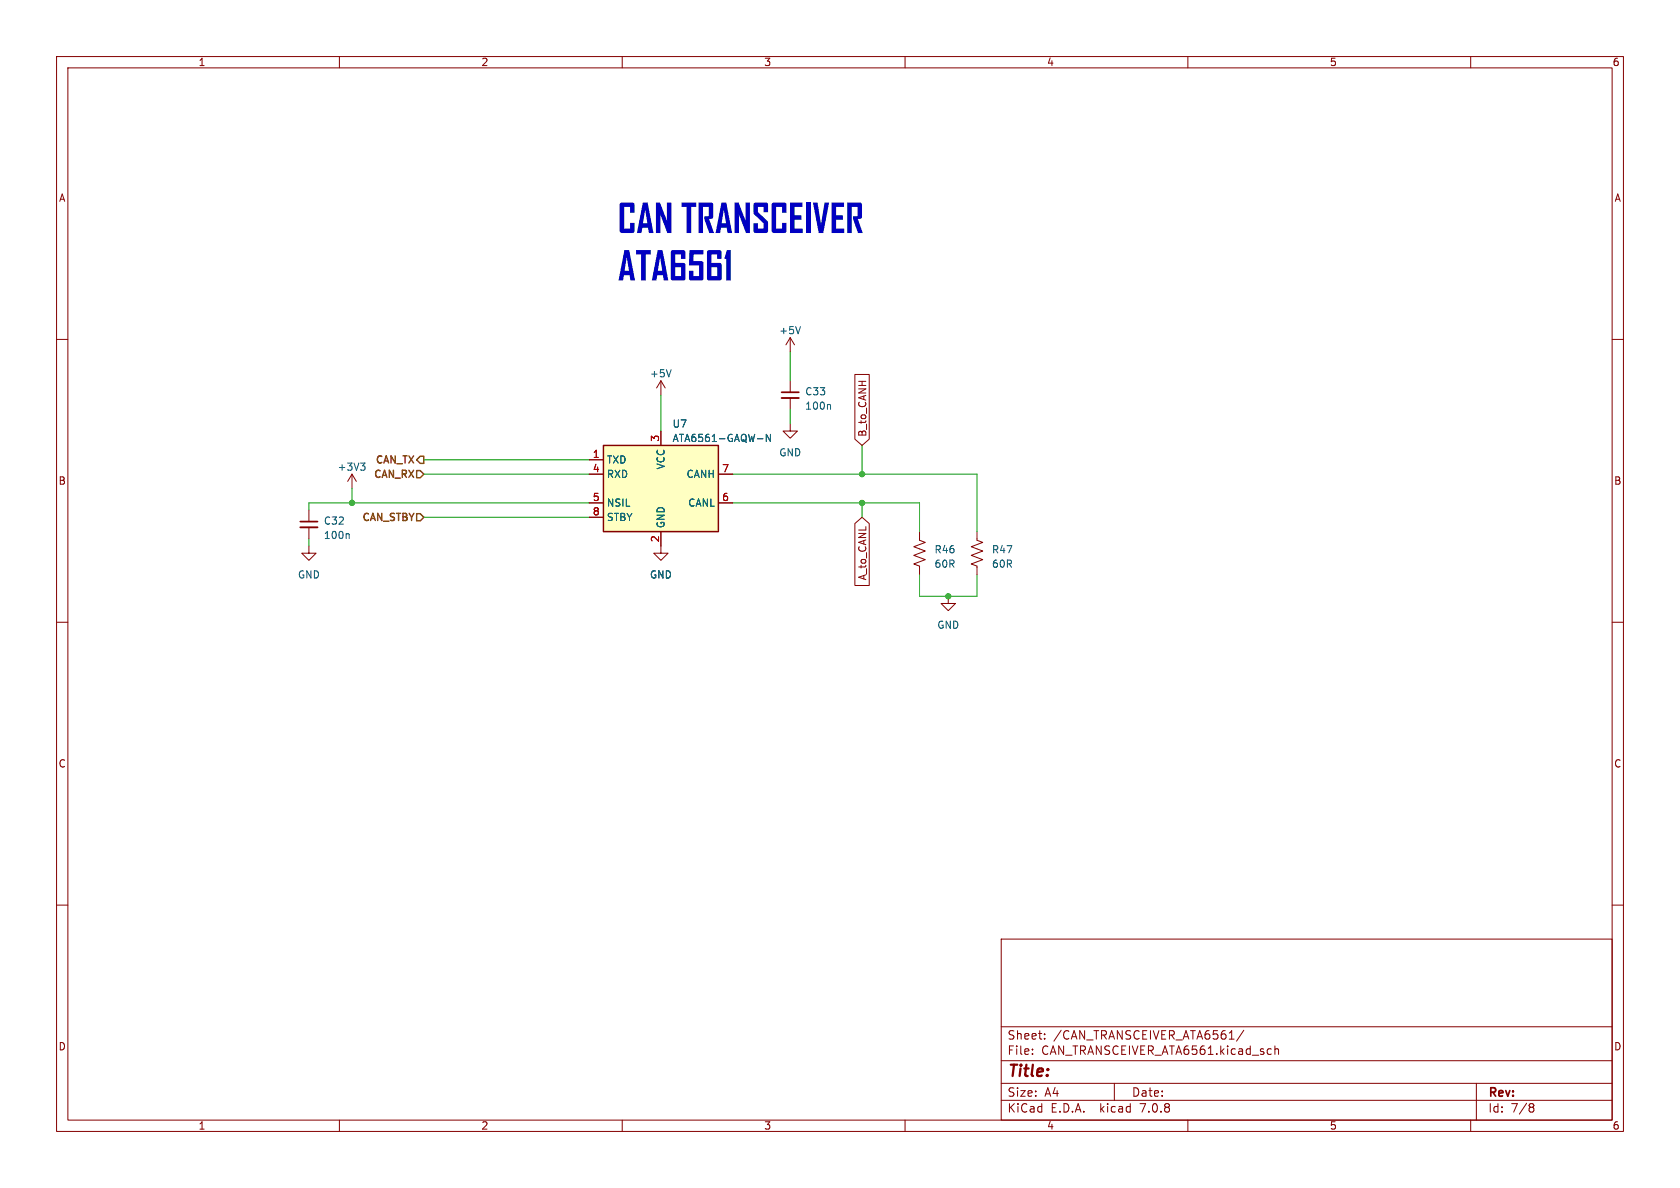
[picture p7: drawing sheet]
<svg xmlns="http://www.w3.org/2000/svg" width="297mm" height="210mm" viewBox="0 0 297 210" stroke-linecap="round" stroke-linejoin="round" font-family="sans-serif">
<g fill="none" stroke="#840000" stroke-width=".18">
<path d="M10 10h277v190h-277zM12 12h273v186h-273zM60 10v2M110 10v2M160 10v2M210 10v2M260 10v2M10 60h2M139.7 59.7v2.5M139.7 59.7l-.8 1.3M139.7 59.7l.8 1.3M285 60h2"/>
<path d="M116.8 67.3l-.7 1.3M116.8 67.3v2.6M116.8 76.2v2.5M116.8 67.3l.8 1.3M139.7 74.9v1.3h1.3l-1.3 1.3-1.3-1.3h1.3M139.7 67.3v2M139.7 70.4v2M151.1 66.2h2.6v11.4l-1.3 1.1-1.3-1.1zM54.6 96.5v1.3h1.3l-1.3 1.3-1.3-1.3h1.3M54.6 90.2v2M54.6 93.2v2.1M62.2 83.8l-.7 1.3"/>
<path d="M62.2 83.8v2.6M62.2 83.8l.8 1.3M104.1 81.3h2.6M104.1 83.8h2.6M104.1 88.9h2.6M104.1 91.4h2.6M116.8 94v3.8h1.3l-1.3 1.3-1.2-1.3h1.2M127 83.8h2.5M127 88.9h2.5M151.1 92.6l1.3-1.2 1.3 1.2v10.9h-2.6zM162.6 94v1.5l1 .4-2.1 .7 2.1 .8-2.1 .8 2.1 .7-2.1 .8 1.1 .4v1.5M172.7 94v1.5l1 .4-2 .7 2 .8-2 .8 2 .7-2 .8 1 .4v1.5"/>
<path d="M10 110h2M167.6 105.4v1.3h1.3l-1.3 1.3-1.2-1.3h1.2M285 110h2M10 160h2M285 160h2M177 166h108v32h-108zM60 198v2M110 198v2M160 198v2M177 194.5h108M177 191.5h108M177 187.5h108"/>
<path d="M177 181.5h108M182.5 186.3v.1M182.5 185.5v.1M184.7 183.6v.1M184.7 182.8v.1M197 191.5v3M210 198v2M219.9 182.1l-1.3 2M225.4 184.9v1.5M225.4 185.5l.2-.1 .4 .1v.9M260 198v2M261 191.5v6.5"/>
<path d="M270.6 195.1h.3l.3 .3-.3 .3M270.6 195.7h.3M270.9 195.7l.2 .2 .1 .4-.3 .3h-.3"/>
</g>
<path d="M138.2 70.4h3M53.1 93.2h3" fill="none" stroke="#840000" stroke-width=".33"/>
<path d="M138.2 69.3h3M53.1 92.2h3" fill="none" stroke="#840000" stroke-width=".3"/>
<path d="M141.5 57.7l-.4 1.3M118.7 65.3l-.5 1.3M133.9 77.6h1M136.2 76.8v1.2l-.7-1.2v1.2M146.6 71.5l.2 .2v.6M61.6 94.4l.1 .1v.7M63.7 81.9h.8l-.4 .4M64.3 82.3l.2 .3v.3l-.2 .2" fill="none" stroke="#006464" stroke-width=".18"/>
<path d="M106.7 78.7h20.3v15.3h-20.3z" fill="#ffffc2" stroke="#ffffc2" stroke-width=".18"/>
<path d="M106.7 78.7h20.3v15.3h-20.3z" fill="none" stroke="#840000" stroke-width=".25"/>
<path d="M73.7 83.2h.6l.6 .6-.6 .7h-.6zM73.7 90.8h.6l.6 .6-.6 .7h-.6zM74.3 80.6h.6v1.3h-.6l-.6-.6z" fill="none" stroke="#725600" stroke-width=".25"/>
<g fill="none" stroke="#009600" stroke-width=".18">
<path d="M116.8 69.9v6.3M139.7 62.2v5.1M139.7 72.4v2.5M152.4 78.7v5.1M54.6 95.3v1.2M62.2 86.4v2.5M74.9 83.8h29.2M74.9 91.4h29.2M74.9 81.3h29.2M104.1 88.9h-49.5v1.3M129.5 88.9h33.1v5.1M129.5 83.8h43.2v10.2"/>
<path d="M152.4 88.9v2.5M162.6 101.6v3.8h10.1v-3.8"/>
</g>
<g fill="#009600" stroke="#009600" stroke-width=".18">
<circle cx="152.4" cy="83.8" r=".46"/>
<circle cx="152.4" cy="88.9" r=".46"/>
<circle cx="62.2" cy="88.9" r=".46"/>
<circle cx="167.6" cy="105.4" r=".46"/>
</g>
<g font-size="7" fill="#0000c2">
<text x="109.2" y="42">CAN</text>
<text x="120.4" y="42">TRANSCEIVER</text>
<text x="109.2" y="50.4">ATA6561</text>
</g>
<text font-size="2.8" fill="#840000" x="178" y="190.9">Title:</text>
<g font-size="2.1" fill="#840000">
<text x="178" y="184">Sheet:</text>
<text x="186.2" y="184">/CAN_TRANSCEIVER_ATA6561/</text>
<text x="178" y="186.7">File:</text>
<text x="184.1" y="186.7">CAN_TRANSCEIVER_ATA6561.kicad_sch</text>
<text x="178" y="196.9">KiCad</text>
<text x="178" y="194.1">Size:</text>
<text x="184.7" y="194.1">A4</text>
<text x="185.7" y="196.9">E.D.A.</text>
<text x="194.6" y="196.9">kicad</text>
<text x="200" y="194.1">Date:</text>
<text x="201.8" y="196.9">7.0.8</text>
<text x="263" y="194.3">Rev:</text>
<text x="263" y="196.9">Id:</text>
<text x="267.1" y="196.9">7/8</text>
</g>
<g font-size="1.8" fill="#840000">
<text x="35" y="11.9">1</text>
<text x="85" y="11.9">2</text>
<text x="135" y="11.9">3</text>
<text x="185" y="11.9">4</text>
<text x="235" y="11.9">5</text>
<text x="285" y="11.9">6</text>
<text x="10.3" y="35.9">A</text>
<text x="285.3" y="35.9">A</text>
<text x="153.4" y="77.3" transform="rotate(-90 153.4 77.3)">B_to_CANH</text>
<text x="10.3" y="85.9">B</text>
<text x="285.3" y="85.9">B</text>
<text x="153.4" y="102.7" transform="rotate(-90 153.4 102.7)">A_to_CANL</text>
<text x="10.3" y="135.9">C</text>
<text x="285.3" y="135.9">C</text>
<text x="10.3" y="185.9">D</text>
<text x="285.3" y="185.9">D</text>
<text x="35" y="199.9">1</text>
<text x="85" y="199.9">2</text>
<text x="135" y="199.9">3</text>
<text x="185" y="199.9">4</text>
<text x="235" y="199.9">5</text>
<text x="285" y="199.9">6</text>
</g>
<g font-size="1.8" fill="#006464">
<text x="137.7" y="59.3">+5V</text>
<text x="114.8" y="66.9">+5V</text>
<text x="142.2" y="70.1">C33</text>
<text x="118.8" y="75.8">U7</text>
<text x="142.2" y="72.6">100n</text>
<text x="59.6" y="83.4">+3V3</text>
<text x="107.2" y="82.1">TXD</text>
<text x="117.7" y="83.1" transform="rotate(-90 117.7 83.1)">VCC</text>
<text x="118.8" y="78.3">ATA6561-GAQW-N</text>
<text x="137.7" y="80.9">GND</text>
<text x="107.2" y="84.7">RXD</text>
<text x="107.2" y="89.8">NSIL</text>
<text x="121.3" y="84.7">CANH</text>
<text x="121.6" y="89.8">CANL</text>
<text x="57.2" y="95.5">100n</text>
<text x="57.2" y="92.9">C32</text>
<text x="107.2" y="92.3">STBY</text>
<text x="117.7" y="93.5" transform="rotate(-90 117.7 93.5)">GND</text>
<text x="165.1" y="98">R46</text>
<text x="165.1" y="100.6">60R</text>
<text x="175.3" y="98">R47</text>
<text x="175.3" y="100.6">60R</text>
<text x="52.6" y="102.5">GND</text>
<text x="114.8" y="102.5">GND</text>
<text x="165.6" y="111.4">GND</text>
</g>
<g font-size="1.8" fill="#725600">
<text x="66.1" y="82.3">CAN_TX</text>
<text x="65.8" y="84.8">CAN_RX</text>
<text x="63.8" y="92.5">CAN_STBY</text>
</g>
<g font-size="1.8" fill="#a90000">
<text x="104.7" y="81">1</text>
<text x="104.7" y="83.6">4</text>
<text x="116.6" y="78.2" transform="rotate(-90 116.6 78.2)">3</text>
<text x="127.6" y="83.6">7</text>
<text x="104.7" y="88.6">5</text>
<text x="127.6" y="88.6">6</text>
<text x="104.7" y="91.2">8</text>
<text x="116.6" y="96" transform="rotate(-90 116.6 96)">2</text>
</g>
</svg>
